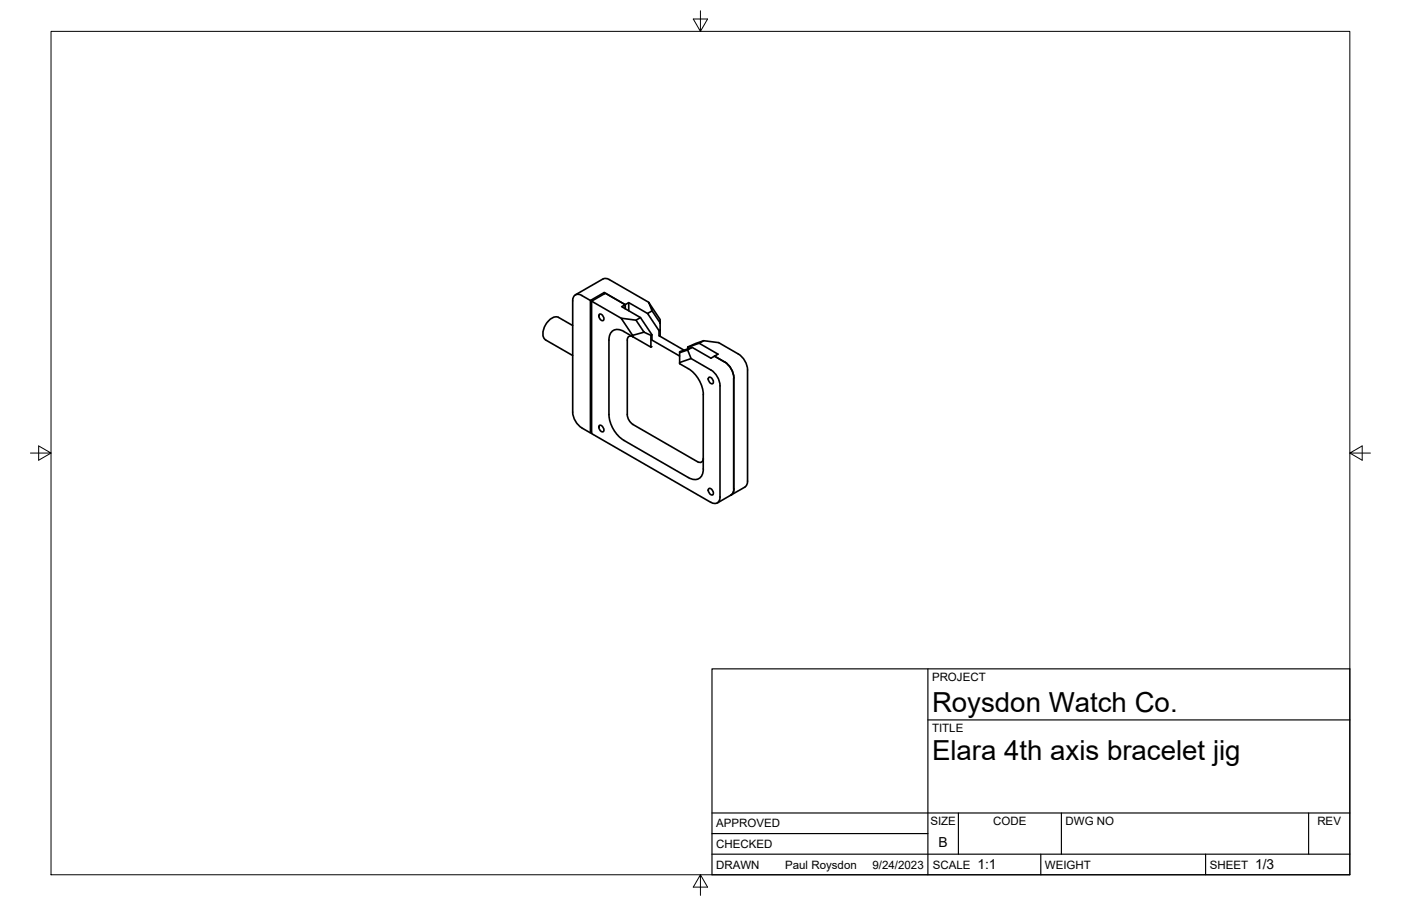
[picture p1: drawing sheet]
<svg xmlns="http://www.w3.org/2000/svg" width="432mm" height="279mm" viewBox="0 0 432 279" stroke-linecap="round" stroke-linejoin="round" font-family="sans-serif">
<!-- layer: Visible -->
<g fill="none" stroke="#000" stroke-width=".51">
<path d="M179.3 91.1l2.7 1.6 4.2-2.5 6.5 3.8 1.1-.7 5.8 3.4M179.3 91.1a1.73 1.73 0 0 0-2-.2 1.73 1.73 0 0 0-.8 1.9v34.3a6.2 6.2 0 0 0 2.8 4.8M182 92.7v40.8l.3-.2M182.3 92.9v40.8l36.8 21.2M184.8 96.9a1.32 1.32 0 0 1 1.1 1.9 1.32 1.32 0 0 1-1.1-1.9zM186.2 90.2v.4M187.8 86.2l12.1 7M187.8 86.2l-.8-.3-1.2 .1-8.5 4.9M191.4 98.1l4.6 .6 2.5 3.7-3.5 1zM191.4 98.1l-9.1-5.2 4.3-2.5 6.1 3.6-1.1 .6 5.8 3.3-1.4 .8M192.7 94v1.2M193.8 93.3v2.5"/>
<path d="M197.4 97.9l3.5 5.3-.3 .2M201 95.9l-1.4 .8 3.5 5.3M203.5 99.6l-2.5-3.7-1.1-2.7 3.6 5.3v3.3M176.5 100.4l-4.4-2.5a3.5 3.5 0 0 0-4 2.3 3.5 3.5 0 0 0 .1 4.6l8.3 4.8M192.3 102.2l2.7 1.6M192.3 102.2a2.81 2.81 0 0 0-3.3-.3 2.81 2.81 0 0 0-1.3 3v22.9a10.2 10.2 0 0 0 4.6 8M195.1 103.9a1.08 1.08 0 0 0-1.3-.2 1.08 1.08 0 0 0-.5 1.2v22.9l.5 1.8 1.3 1.3 19.9 11.5a1.08 1.08 0 0 0 1.2 .1 1.08 1.08 0 0 0 .6-1.2M198.5 102.4l2.1 1v3.7l-5.6-3.3v-.4M200.9 106.9l-.3 .2M200.9 103.2v1.6l8.6 5M203.2 103.5l7.6 4.5M203.5 101.8l-.4 .2v1.6"/>
<path d="M203.5 101.8v1.9M209.5 108.8l2.4-.9 1.1 2.7-3.5 1.2M212 107.1v.5M212.2 113.7a10.2 10.2 0 0 1 4.6 8l-.1 22.9a2.79 2.79 0 0 1-1.3 3 2.79 2.79 0 0 1-3.2-.3M213 110.6l6.1 3.5M213.3 107.1l-1.4 .8M215.5 105.9l5.8 3.3-1.1 .6M216.9 105.1l-1.4 .8-3.5 1.2 4.9-2 4.6 .6 6.1 3.5M218.5 116.4a1.32 1.32 0 0 1 1.2 1.9 1.32 1.32 0 0 1-1.2-1.9zM219.1 114.1a6.2 6.2 0 0 1 2.8 4.9v34.3a1.73 1.73 0 0 1-.8 1.8 1.73 1.73 0 0 1-2-.2M220.2 109.8l-1.1 .7-5.8-3.4-3.5 1.3-.3 .1v3.7l2.7 1.5M220.2 109.8l3.1 1.8"/>
<path d="M223.3 111.6a6.2 6.2 0 0 1 2.9 4.9M226.1 116.5v34.3M227.6 109.2a6.2 6.2 0 0 1 2.8 4.9M230.4 114.1v34.3M179.3 132l2.7 1.5M184.8 131.2a1.32 1.32 0 0 1 1.1 1.9 1.32 1.32 0 0 1-1.1-1.9zM192.3 135.8l19.9 11.5M218.5 150.6a1.32 1.32 0 0 1 1.2 2 1.32 1.32 0 0 1-1.2-2zM225.3 152.7l-4.2 2.4M226.2 150.8l-.2 .9-.7 .9M229.6 150.2l-4.3 2.5M230.4 148.4l-.1 .9-.7 .9"/>
</g>
<!-- layer: Border -->
<path d="M15.7 9.7h400.3v260.1h-400.3zM215.9 3.3v6.4l-2.2-3.8h4.4l-2.2 3.8M9.4 139.7h6.3l-3.8-2.2v4.4l3.8-2.2M416 139.7l3.8 2.2v-4.4l-3.8 2.2h6.4M215.9 269.8l2.2 3.8h-4.4l2.2-3.8v6.3" fill="none" stroke="#000" stroke-width=".31"/>
<!-- layer: Titleblock -->
<path d="M219.4 206.3h196.6v63.5h-196.6zM286 206.3v63.5M286 222h130M219.4 257.1h66.6M219.4 250.7h196.6M295.4 250.7v12.7M327.1 250.7v12.7M403.3 250.7v12.7M219.4 263.4h196.6M320.8 263.4v6.4M371.6 263.4v6.4" fill="none" stroke="#000" stroke-width=".36"/>
<g font-size="8.5">
<text x="287.3" y="219.5">Roysdon Watch Co.</text>
<text x="287.3" y="234.5">Elara 4th axis bracelet jig</text>
</g>
<g font-size="4.3">
<text x="289.3" y="261.2">B</text>
<text x="301.2" y="268.1">1:1</text>
<text x="386.8" y="268.1">1/3</text>
</g>
<g font-size="3.5">
<text x="287.3" y="210.1">PROJECT</text>
<text x="287.3" y="225.8">TITLE</text>
<text x="220.7" y="255.2">APPROVED</text>
<text x="286.7" y="254.5">SIZE</text>
<text x="306.1" y="254.5">CODE</text>
<text x="328.4" y="254.5">DWG NO</text>
<text x="406" y="254.5">REV</text>
<text x="220.7" y="261.5">CHECKED</text>
<text x="220.7" y="267.9">DRAWN</text>
<text x="242" y="267.9">Paul Roysdon</text>
<text x="268.9" y="267.9">9/24/2023</text>
<text x="287.5" y="267.9">SCALE</text>
<text x="322.1" y="267.9">WEIGHT</text>
<text x="372.9" y="267.9">SHEET</text>
</g>
</svg>
